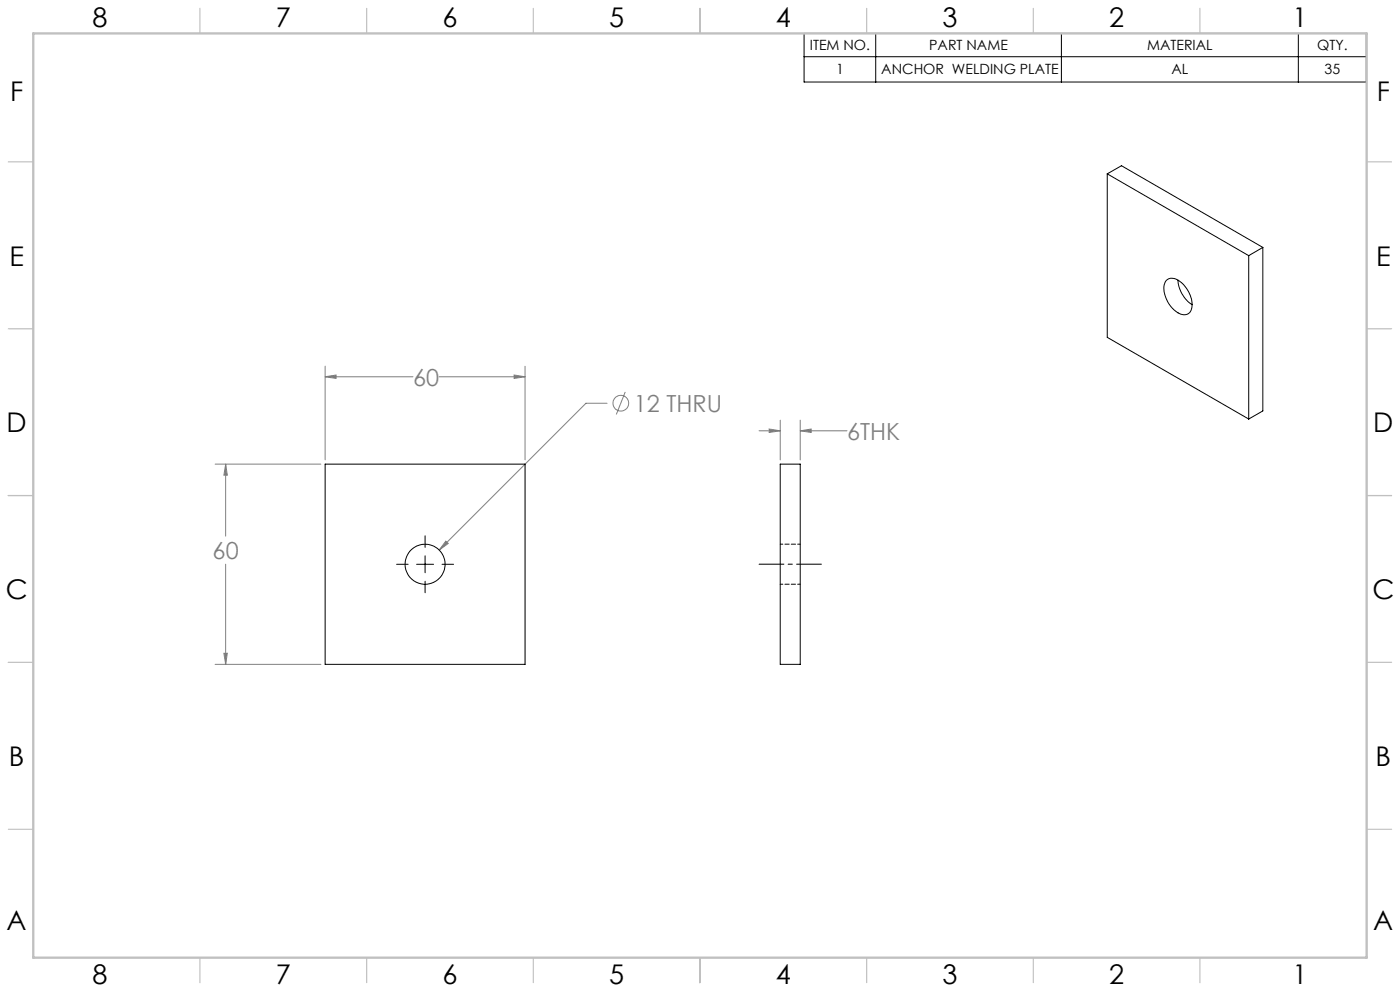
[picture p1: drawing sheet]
<svg xmlns="http://www.w3.org/2000/svg" width="420mm" height="297mm" viewBox="0 0 420 297" stroke-linecap="round" stroke-linejoin="round" font-family="sans-serif">
<g fill="none" stroke="#808080" stroke-width=".3">
<path d="M97.5 112.9l3.3-.5v1zM97.5 109.7v28.1M97.5 112.9h26.4M131.7 112.9h25.8M154.2 112.4l3.3 .5-3.3 .5zM157.5 109.7v28.1M187.6 117.5l-2.7 6.7M64.5 139.1h31.8M67.7 139.1l.5 3.3h-1zM67.7 139.1v21.6M182.1 120.9h-6.3l-44 43.9M227.7 129.1h6.4"/>
<path d="M230.8 128.6l3.3 .5-3.3 .5zM234.1 125.9v11.9M240.1 129.1l3.2-.5v1zM240.1 125.9v11.9M240.1 129.1h14M67.7 169.1v30M133.7 162.2l.8 .7-2.7 1.9zM64.5 199.1h31.8M67.2 195.8h1l-.5 3.3z"/>
<circle cx="186.2" cy="120.8" r="2.35"/>
</g>
<path d="M241.2 10h168.7v14.6h-168.7zM241.2 17h168.7M262.7 10v14.6M318.4 10v14.6M389.5 10v14.6M119 169.1h3.4M125 169.1h5.1M127.5 160.6v3.4M127.5 166.6v5.1M127.5 174.2v3.5M132.6 169.1h3.5" fill="none" stroke="#000" stroke-width=".3"/>
<path d="M227.7 169.1h18.7" fill="none" stroke="#000" stroke-width=".3" stroke-dasharray="15.2 1.3 1.3 1.3" stroke-dashoffset="7.8"/>
<g fill="none" stroke="#c0c0c0" stroke-width=".35">
<path d="M60 2.5v7.5M110 2.5v7.5M160 2.5v7.5M210 2.5v7.5M260 2.5v7.5M310 2.5v7.5M360 2.5v7.5M2.5 48.5h7.5M410 48.5h7.5M2.5 98.5h7.5M410 98.5h7.5M2.5 148.5h7.5"/>
<path d="M410 148.5h7.5M2.5 198.5h7.5M410 198.5h7.5M2.5 248.5h7.5M410 248.5h7.5M60 287v7.5M110 287v7.5M160 287v7.5M210 287v7.5M260 287v7.5M310 287v7.5M360 287v7.5"/>
</g>
<path d="M10 10h400v277h-400z" fill="none" stroke="#c0c0c0" stroke-width=".7"/>
<path d="M154.2 112.4l3.3 .5-3.3 .5zM97.5 112.9l3.3-.5v1zM67.7 139.1l.5 3.3h-1zM67.2 195.8h1l-.5 3.3zM133.7 162.2l-1.9 2.6 2.7-1.9zM230.8 128.6l3.3 .5-3.3 .5zM240.1 129.1l3.2-.5v1z" fill="#808080"/>
<g fill="none" stroke="#000" stroke-width=".3">
<path d="M332.2 52.1l42.4 24.5M332.2 52.1l4.2-2.4 42.4 24.5M332.2 52.1v49l42.4 24.5M374.6 76.6v49M378.8 74.2v49l-4.2 2.4M378.8 74.2l-4.2 2.4M350 84a3.3 3.3 0 0 1 4.4 .7 8.1 8.1 0 0 1 2.8 8.6 2.74 2.74 0 0 1-4.2 .2 8.7 8.7 0 0 1-3.6-8.5zM353.4 84a9.3 9.3 0 0 0 4.2 7.3M97.5 139.1h60v60h-60zM234.1 139.1h6v60h-6z"/>
<circle cx="127.5" cy="169.1" r="6"/>
</g>
<path d="M234.1 175.1h6M240.1 163.1h-6" fill="none" stroke="#000" stroke-width=".3" stroke-dasharray="1.3 .6" stroke-dashoffset=".5"/>
<g font-size="8.1">
<text x="27.8" y="8">8</text>
<text x="82.8" y="8">7</text>
<text x="132.8" y="8">6</text>
<text x="182.8" y="8">5</text>
<text x="232.8" y="8">4</text>
<text x="282.8" y="8">3</text>
<text x="332.8" y="8">2</text>
<text x="387.8" y="8">1</text>
<text x="3" y="30.4">F</text>
<text x="413" y="30.4">F</text>
<text x="2.8" y="79.6">E</text>
<text x="412.8" y="79.6">E</text>
<text x="2" y="129.6">D</text>
<text x="412" y="129.6">D</text>
<text x="1.7" y="179.6">C</text>
<text x="411.7" y="179.6">C</text>
<text x="2.7" y="229.6">B</text>
<text x="412.7" y="229.6">B</text>
<text x="2" y="278.9">A</text>
<text x="412" y="278.9">A</text>
<text x="27.8" y="295">8</text>
<text x="82.8" y="295">7</text>
<text x="132.8" y="295">6</text>
<text x="182.8" y="295">5</text>
<text x="232.8" y="295">4</text>
<text x="282.8" y="295">3</text>
<text x="332.8" y="295">2</text>
<text x="387.8" y="295">1</text>
</g>
<g font-size="7.1" fill="#808080">
<text x="123.9" y="115.6">60</text>
<text x="190.1" y="123.5">12 THRU</text>
<text x="254.1" y="131.8">6THK</text>
<text x="63.8" y="167.5">60</text>
</g>
<g font-size="4.2">
<text x="242.9" y="15">ITEM NO.</text>
<text x="278.8" y="15">PART NAME</text>
<text x="344.1" y="15">MATERIAL</text>
<text x="395.1" y="15">QTY.</text>
<text x="250.8" y="22.3">1</text>
<text x="264.4" y="22.3">ANCHOR WELDING PLATE</text>
<text x="351.4" y="22.3">AL</text>
<text x="397.4" y="22.3">35</text>
</g>
</svg>
